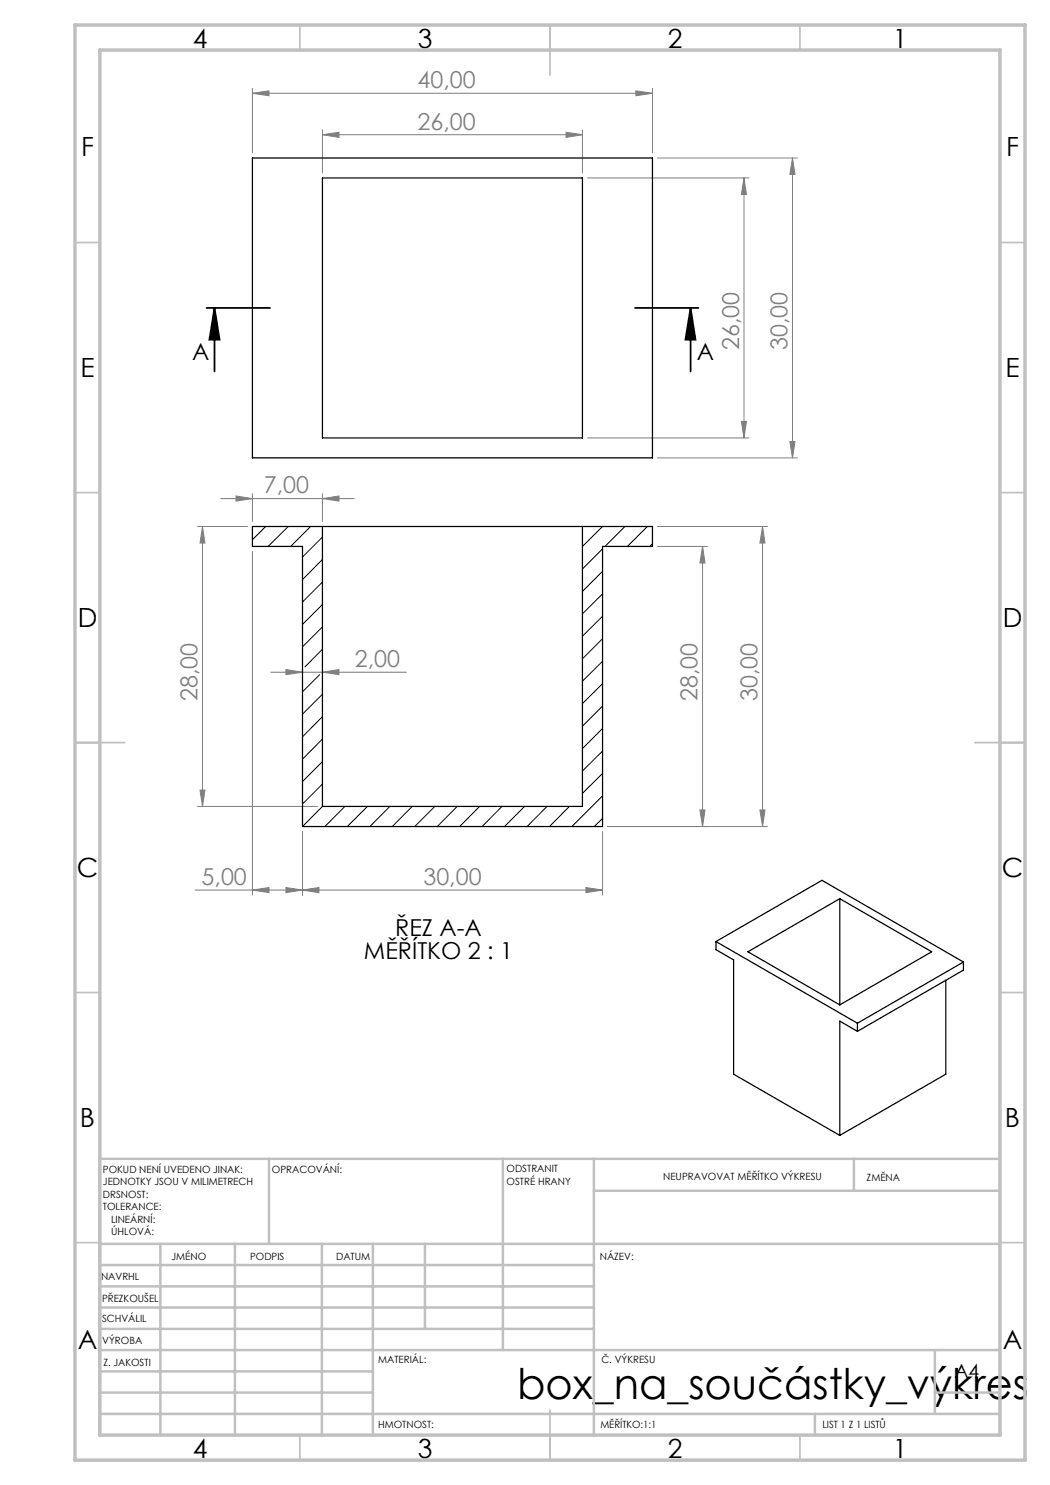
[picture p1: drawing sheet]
<svg xmlns="http://www.w3.org/2000/svg" width="210mm" height="297mm" viewBox="0 0 210 297" stroke-linecap="round" stroke-linejoin="round" font-family="sans-serif">
<path d="M41.3 61.6h12.7M42.9 61.6l1 6.3h-2zM42.9 61.6v12.7M127 61.6h12.7M138.1 61.6l1 6.3h-2zM138.1 61.6v12.7" fill="none" stroke="#000" stroke-width=".35"/>
<g fill="none" stroke="#808080" stroke-width=".2">
<path d="M50.5 18.7l3.3-.5v1zM50.5 17.7v12.9M50.5 18.7h80M127.2 18.2l3.3 .5-3.3 .5zM130.5 17.7v12.9M64.5 26.9l3.3-.4v1zM64.5 26v8.6M64.5 26.9h52M113.2 26.5l3.3 .4-3.3 .6zM116.5 26v8.6M117.5 35.6h32.3M131.5 31.6h28"/>
<path d="M148.8 35.6l.5 3.3h-1zM148.8 35.6v52M158.5 31.6l.5 3.3h-1zM158.5 31.6v60M44.1 99.7h26.7M47.2 99.2l3.3 .5-3.3 .5zM50.5 98.7v5.6M64.5 99.7l3.3-.5v1zM64.5 98.7v5.6M117.5 87.6h32.3M131.5 91.6h28M148.3 84.3h1l-.5 3.3z"/>
<path d="M158 88.3h1l-.5 3.3zM39.5 105.3h10M40.5 105.3l.5 3.3h-1zM40.5 105.3v56M50.5 110.3v68.7M131.5 109.3h10M131.5 105.3h22M140.5 109.3l.5 3.3h-1zM140.5 109.3v56M152.5 105.3l.5 3.3h-1zM152.5 105.3v60M54.2 134.4h27.1"/>
<path d="M57.2 133.9l3.3 .5-3.3 .5zM64.5 134.4l3.3-.5v1zM40 158h1l-.5 3.3zM39 178h81.5M39.5 161.3h24M50.5 178l3.3-.5v1zM57.2 177.5l3.3 .5-3.3 .5zM60.5 178l3.3-.5v1zM60.5 166.3v12.7M117.2 177.5l3.3 .5-3.3 .5zM120.5 166.3v12.7M140 162h1l-.5 3.3z"/>
<path d="M152 162h1l-.5 3.3zM153.5 165.3h-32"/>
</g>
<g fill="none" stroke="#c0c0c0" stroke-width=".35">
<path d="M60 5v5M110 5v10M160 5v5M15 48.5h5M200 48.5h5M15 98.5h5M200 98.5h5M15 148.5h10M195 148.5h10M15 198.5h5M200 198.5h5M15 248.5h5"/>
<path d="M200 248.5h5M60 287v5M110 282v10M160 287v5"/>
</g>
<g fill="none" stroke="#c0c0c0" stroke-width=".5">
<path d="M53.8 231.8v17M100.6 231.8v38.2M118.8 231.8v55.2M118.8 238.2h81.2M170.8 231.8v6.4M200 231.8h-180v55.2M20 248.8h180M20 257.3h98.8M20 253h98.8M32.1 248.8v38.2M47 248.8v38.2M64.4 248.8v38.2"/>
<path d="M74.6 248.8v38.2M85 248.8v17M20 265.8h98.8M20 261.5h98.8M20 278.5h54.6M20 274.3h54.6M20 270h180M187 278.5h13M187 270v12.8M20 282.8h180M163 282.8v4.2"/>
</g>
<path d="M15 5h190v287h-190zM20 10h180v277h-180z" fill="none" stroke="#c0c0c0" stroke-width=".7"/>
<path d="M138.1 61.6l1 6.3h-2zM42.9 61.6l1 6.3h-2z" fill="#000"/>
<g fill="#808080">
<path d="M127.2 18.2l3.3 .5-3.3 .5zM50.5 18.7l3.3-.5v1zM64.5 99.7l3.3-.5v1zM47.2 99.2l3.3 .5-3.3 .5zM64.5 134.4l3.3-.5v1zM57.2 133.9l3.3 .5-3.3 .5z"/>
<path d="M60.5 178l3.3-.5v1zM117.2 177.5l3.3 .5-3.3 .5zM50.5 178l3.3-.5v1zM57.2 177.5l3.3 .5-3.3 .5z"/>
<path d="M113.2 26.5l3.3 .4-3.3 .6zM64.5 26.9l3.3-.4v1z"/>
<path d="M158 88.3h1l-.5 3.3zM158.5 31.6l.5 3.3h-1zM40 158h1l-.5 3.3zM40.5 105.3l.5 3.3h-1z"/>
<path d="M148.3 84.3h1l-.5 3.3zM148.8 35.6l.5 3.3h-1zM140 162h1l-.5 3.3zM140.5 109.3l.5 3.3h-1z"/>
<path d="M152.5 105.3l.5 3.3h-1zM152 162h1l-.5 3.3z"/>
</g>
<g fill="none" stroke="#000" stroke-width=".25">
<path d="M50.5 31.6h80v60h-80zM64.5 35.6h52v52h-52zM50.5 105.3h80v4h-10v56h-60v-56h-10zM64.5 105.3v56h52v-56M168 179.7v21.3M168 179.7l18.3 10.7-18.3 10.6M168 179.7l-18.4 10.7 18.4 10.6M143.2 188.3v1.6l3.5 2.1v22.8l21.3 12.3M143.2 188.3l28.3 16.3M143.2 188.3l21.2-12.2 28.3 16.3M189.2 196.1v18.7l-21.2 12.3M192.7 192.4v1.6l-21.2 12.3"/>
<path d="M192.7 192.4l-21.2 12.2M171.5 204.6v1.7M171.5 206.3l-3.5-2.1v22.9"/>
</g>
<g fill="none" stroke="#000" stroke-width=".2">
<path d="M53.1 105.3l-2.6 2.6M57.6 105.3l-4 4M62.1 105.3l-4 4M64.5 107.4l-4 4M64.5 111.9l-4 4M64.5 116.4l-4 4M120.5 105.3l-4 4M120.5 109.8l-4 4M120.5 114.3l-4 4M120.5 118.8l-4 4M125 105.3l-4 4M129.5 105.3l-4 4"/>
<path d="M130.5 108.8l-.5 .5M63.9 134.9l-3.4 3.5M64.5 120.9l-4 4M64.5 125.4l-4 4M64.5 129.9l-3.5 3.5M64.5 138.8l-4 4M120.5 123.3l-4 3.9M120.5 127.7l-4 4.1M120.5 132.3l-4 3.9M120.5 136.7l-4 4M64.5 143.3l-4 4.1M64.5 147.8l-4 4"/>
<path d="M64.5 152.3l-4 4M64.5 156.8l-4 4M120.5 141.2l-4 4M120.5 145.7l-4 4M120.5 150.2l-4 4M120.5 154.7l-4 4M120.5 159.2l-6.1 6.1M64.5 161.3l-4 4M69 161.3l-4 4M73.5 161.3l-4 4M78 161.3l-4 4M82.4 161.3l-3.9 4"/>
<path d="M87 161.3l-4.1 4M91.4 161.3l-3.9 4M95.9 161.3l-4 4M100.4 161.3l-4 4M104.9 161.3l-4 4M109.4 161.3l-4 4M113.9 161.3l-4 4M120.5 163.7l-1.6 1.6"/>
</g>
<text font-size="8.5" x="103.4" y="279.7">box_na_součástky_výkres</text>
<g font-size="5.3">
<text x="38.5" y="9.5">4</text>
<text x="83.5" y="9.5">3</text>
<text x="133.6" y="9.5">2</text>
<text x="178.6" y="9.5">1</text>
<text x="16.2" y="31.2">F</text>
<text x="201.2" y="31.2">F</text>
<text x="16.1" y="75.5">E</text>
<text x="201.1" y="75.5">E</text>
<text x="15.5" y="125.5">D</text>
<text x="200.5" y="125.5">D</text>
<text x="15.4" y="175.5">C</text>
<text x="200.4" y="175.5">C</text>
<text x="16" y="225.5">B</text>
<text x="201" y="225.5">B</text>
<text x="15.5" y="269.7">A</text>
<text x="200.5" y="269.7">A</text>
<text x="38.5" y="291.5">4</text>
<text x="83.5" y="291.5">3</text>
<text x="133.6" y="291.5">2</text>
<text x="178.6" y="291.5">1</text>
</g>
<g font-size="4.7" fill="#808080">
<text x="83.5" y="17.6">40,00</text>
<text x="83.5" y="25.9">26,00</text>
<text x="147.8" y="70.1" transform="rotate(-90 147.8 70.1)">26,00</text>
<text x="157.5" y="70.1" transform="rotate(-90 157.5 70.1)">30,00</text>
<text x="52.8" y="98.7">7,00</text>
<text x="71" y="133.4">2,00</text>
<text x="39.5" y="140.2" transform="rotate(-90 39.5 140.2)">28,00</text>
<text x="139.5" y="140.2" transform="rotate(-90 139.5 140.2)">28,00</text>
<text x="151.5" y="140.2" transform="rotate(-90 151.5 140.2)">30,00</text>
<text x="40.3" y="177">5,00</text>
<text x="84.7" y="177">30,00</text>
</g>
<g font-size="4.7">
<text x="38.4" y="72.1">A</text>
<text x="139.4" y="72.1">A</text>
<text x="72.8" y="191.8">MĚŘÍTKO 2 : 1</text>
<text x="79" y="187.3">ŘEZ A-A</text>
</g>
<text font-size="3.9" x="190.9" y="275.5">A4</text>
<g font-size="2">
<text x="20.6" y="234.6">POKUD NENÍ UVEDENO JINAK:</text>
<text x="20.6" y="237.1">JEDNOTKY JSOU V MILIMETRECH</text>
<text x="20.6" y="239.6">DRSNOST:</text>
<text x="54.4" y="234.6">OPRACOVÁNÍ:</text>
<text x="101.3" y="234.5">ODSTRANIT</text>
<text x="101.3" y="237">OSTRÉ HRANY</text>
<text x="132.6" y="236">NEUPRAVOVAT MĚŘÍTKO VÝKRESU</text>
<text x="173.3" y="236.2">ZMĚNA</text>
<text x="20.6" y="242.1">TOLERANCE:</text>
<text x="22.2" y="244.6">LINEÁRNÍ:</text>
<text x="22.2" y="247.1">ÚHLOVÁ:</text>
<text x="34.3" y="252">JMÉNO</text>
<text x="50" y="251.9">PODPIS</text>
<text x="67.2" y="251.9">DATUM</text>
<text x="120" y="251.9">NÁZEV:</text>
<text x="20.2" y="256.1">NAVRHL</text>
<text x="20.4" y="260.3">PŘEZKOUŠEL</text>
<text x="20.4" y="264.4">SCHVÁLIL</text>
<text x="20.5" y="268.8">VÝROBA</text>
<text x="20.7" y="273.1">Z. JAKOSTI</text>
<text x="75.6" y="272.5">MATERIÁL:</text>
<text x="120.3" y="272.5">Č. VÝKRESU</text>
<text x="75.6" y="285.5">HMOTNOST:</text>
<text x="120.1" y="285.6">MĚŘÍTKO:1:1</text>
<text x="164.5" y="285.6">LIST 1 Z 1 LISTŮ</text>
</g>
</svg>
